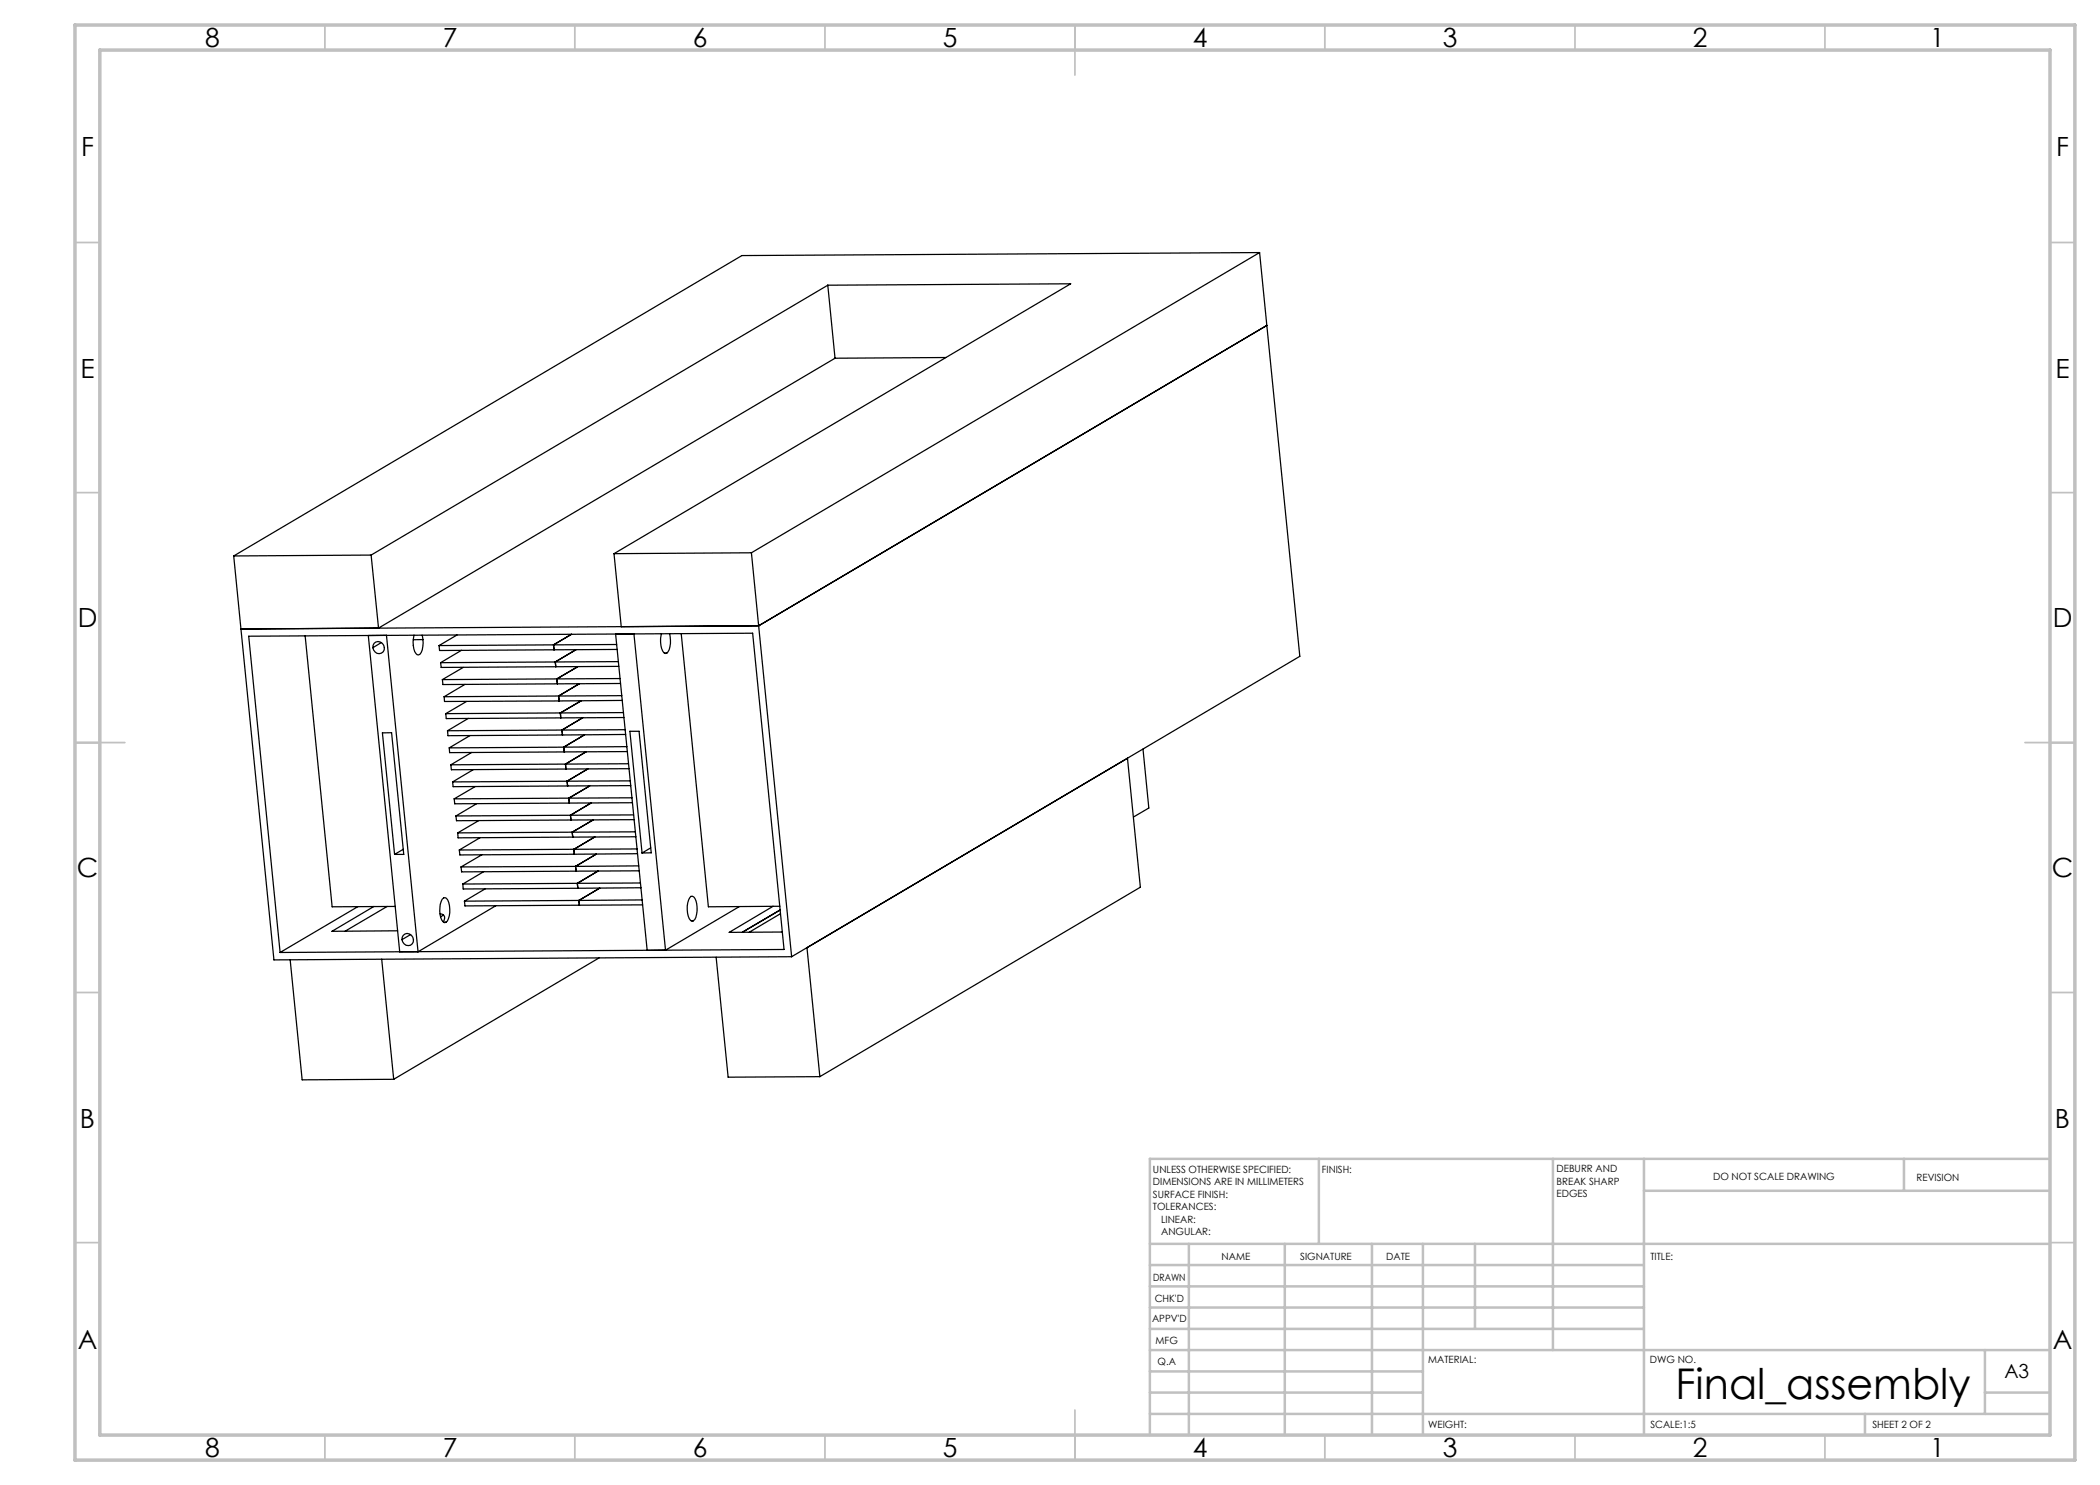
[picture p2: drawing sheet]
<svg xmlns="http://www.w3.org/2000/svg" width="420mm" height="297mm" viewBox="0 0 420 297" stroke-linecap="round" stroke-linejoin="round" font-family="sans-serif">
<g fill="none" stroke="#c0c0c0" stroke-width=".35">
<path d="M65 5v5M115 5v5M165 5v5M215 5v10M265 5v5M315 5v5M365 5v5M15 48.5h5M410 48.5h5M15 98.5h5M410 98.5h5M15 148.5h10"/>
<path d="M405 148.5h10M15 198.5h5M410 198.5h5M15 248.5h5M410 248.5h5M65 287v5M115 287v5M165 287v5M215 282v10M265 287v5M315 287v5M365 287v5"/>
</g>
<g fill="none" stroke="#c0c0c0" stroke-width=".5">
<path d="M263.8 231.8v17M310.6 231.8v38.2M328.8 231.8v55.2M328.8 238.2h81.2M380.8 231.8v6.4M410 231.8h-180v55.2M230 248.8h180M230 257.3h98.8M230 253h98.8M237.8 248.8v38.2M257 248.8v38.2M274.4 248.8v38.2"/>
<path d="M284.6 248.8v38.2M295 248.8v17M230 265.8h98.8M230 261.5h98.8M230 278.5h54.6M230 274.3h54.6M230 270h180M397 278.5h13M397 270v12.8M230 282.8h180M373 282.8v4.2"/>
</g>
<path d="M15 5h400v287h-400zM20 10h390v277h-390z" fill="none" stroke="#c0c0c0" stroke-width=".7"/>
<g fill="none" stroke="#000" stroke-width=".25">
<path d="M165.6 57l48.5-.2-91.3 53.9M165.6 57l-91.4 54M165.6 57l1.4 14.6M251.9 50.5l-103.5 .6-101.7 60.1M251.9 50.5l-101.6 60.1M251.9 50.5l1.5 14.6M167 71.6l-91.3 54-1.5-14.6M189.2 71.5l-22.2 .1M253.4 65.1l6.6 66.2-101.7 60M253.4 65.1l-101.7 60.1M46.7 111.2l8.1 80.8 103.5-.7M74.2 111l-27.5 .2"/>
<path d="M122.8 110.7l1.4 14.6 27.5-.1M150.3 110.6l8 80.7M150.3 110.6l-27.5 .1M49.7 127.2l100.8-.6 6.3 63.3-100.8 .6zM61 127.2l5.4 54.2 12.7-.1M73.7 127.1h3.6l6.3 63.3h-3.7zM74.8 128.7a1.21 1.21 0 0 1 1.9 .3 1.21 1.21 0 0 1-.9 1.7 1.32 1.32 0 0 1-1-2zM76.3 128.5l-1.7 1M82.8 127a4.9 4.9 0 0 0 .4 3.7l.2 .2 .3 .1a3 3 0 0 0 .9-3.1M84.4 127l.2 .9M84.6 127.9h-1.9M87.8 129.1l.1 1 35.5-.2"/>
<path d="M88.1 132.5l.1 1 35.6-.2M88.5 135.9l.1 1 35.5-.2M88.8 139.3l.1 1 22.9-.1M91.4 127l-3.6 2.1M92.3 130.1l-4.2 2.4M92.6 133.5l-4.1 2.4M93 136.9l-4.2 2.4M114.3 126.9l-3.6 2.1 .1 1M115.2 129.9l-4.1 2.5 .1 .9M115.5 133.3l-4.1 2.5 .1 1M115.9 136.7l-4.2 2.5 .1 1M123.1 126.8h3.7l6.3 63.2-3.7 .1z"/>
<path d="M123.3 128.9l-35.5 .2M123.7 132.3l-35.6 .2M124 135.7l-35.5 .2M124.4 139.1l-35.6 .2M132.3 126.7l-.1 .3a4.5 4.5 0 0 0 .6 3.6l.3 .1 .2-.1M132.9 130.6h.4M133.9 126.7l.1 .6a4 4 0 0 1-.7 3.3M136.2 126.7l5.5 54.7 14.3-.1M151.7 125.2l-103.5 .6M76.5 146.6l1.8-.1 2.5 24.4h-1.9zM89.1 142.7l.2 1 35.5-.2M89.5 146.2l.1 .9 22.9-.1"/>
<path d="M89.9 149.6v.9l35.6-.2M90.2 153l.1 .9 35.5-.2M90.5 156.4l.1 .9 35.6-.2M90.8 159.8l.1 1 35.6-.3M93.3 140.3l-4.2 2.4M93.7 143.7l-4.2 2.5M94 147.1l-4.1 2.5M94.3 150.5l-4.1 2.5M94.7 153.9l-4.2 2.5M95 157.3l-4.2 2.5M112.7 149.4l-22.8 .2M112.7 149.4l.2 1"/>
<path d="M113.4 156.2l.1 1M113.4 156.2l-22.9 .2M116.2 140.2l-4.1 2.4v1M116.6 143.5l-4.2 2.5 .1 1M116.9 147l-4.2 2.4M117.2 150.4l-4.1 2.4 .1 1M117.6 153.8l-4.2 2.4M117.9 157.2l-4.1 2.4 .1 1M124.5 140.1l-12.7 .1M124.7 142.5l-35.6 .2M125 145.9l-35.5 .3M125.1 146.9l-12.6 .1"/>
<path d="M125.4 149.3l-12.7 .1M125.7 152.7l-35.5 .3M126 146.3h1.8l2.4 24.3h-1.8zM126 156.2h-12.6M126.4 159.6l-35.6 .2M228.6 149.8l1.2 11.8-3.1 1.8M80.6 169.9l-1.7 1M88.4 179.8l.6-.3a2.97 2.97 0 0 1 1 3 2.78 2.78 0 0 1-.8 2h-.3a2.97 2.97 0 0 1-.9-3l.1-.6zM91.2 163.2l.1 .9 35.5-.2M91.5 166.6l.1 1 35.6-.2M91.9 170l.1 1 22.9-.2M92.2 173.4l.1 1 35.5-.2"/>
<path d="M92.6 176.8v1l23-.1M95.4 160.7l-4.2 2.5M95.7 164.1l-4.2 2.5M96 167.5l-4.1 2.5M96.4 171l-4.2 2.4M96.7 174.3l-4.1 2.5M97 177.8l-4.1 2.4M114.4 166.4l-22.9 .2M114.4 166.4l.1 1M115.1 173.3l-22.9 .1M115.1 173.3l.1 .9M118.3 160.6l-4.2 2.5 .1 .9"/>
<path d="M118.6 164l-4.2 2.4M119 167.4l-4.2 2.5 .1 .9M119.3 170.8l-4.2 2.5M119.6 174.2l-4.1 2.5 .1 1M119.9 177.6l-4.1 2.5M126.7 163l-35.5 .2M127.1 166.4h-12.7M127.4 169.8l-35.5 .2M127.5 170.7l-12.6 .1M127.7 173.2l-12.6 .1M128.1 176.6l-35.5 .2M128.2 177.5l-12.6 .2"/>
<path d="M128.4 180l-12.6 .1M130.1 169.6l-1.7 1M138.2 179.3l.3-.1a2.95 2.95 0 0 1 .9 3 1.95 1.95 0 0 1-1 2 2.95 2.95 0 0 1-1-2.9 3 3 0 0 1 .8-2zM58 191.9l2.4 24.1 18.3-.1M71.6 181.3l-15.6 9.2M74.8 181.3l-8.4 5 13.1-.1M76.3 191.8l2.4 24.1M77.4 181.3l-8.4 4.9M80.6 187.1a1.2 1.2 0 0 1 1.9 .3 1.2 1.2 0 0 1-.8 1.7 1.3 1.3 0 0 1-1.1-2zM82.1 186.9l-1.7 1M88 182.8a.84 .84 0 0 1 .9 .8l-.2 .7M88.7 183l-.6 .4"/>
<path d="M88.8 184.5h.4M92.9 180.2l.1 1 35.5-.2M99.2 181.1l-15.6 9.3M115.8 180.1l.1 .9M115.8 180.1l-22.9 .1M119.8 191.6l-41.1 24.3M138.2 184.1h.5M143.2 191.4l2.4 24 18.4-.1M147.8 181.3l-14.7 8.7M154.6 181.3l-8.8 5.2 10.7-.1M156 182l-7.5 4.4M156.1 182.7l-6.2 3.7"/>
<path d="M161.4 189.5l64.1-37.8 2.6 25.7-64.1 37.9z"/>
</g>
<text font-size="8.5" x="335.1" y="279.7">Final_assembly</text>
<g font-size="5.3">
<text x="41" y="9.5">8</text>
<text x="88.5" y="9.5">7</text>
<text x="138.5" y="9.5">6</text>
<text x="188.5" y="9.5">5</text>
<text x="238.5" y="9.5">4</text>
<text x="288.5" y="9.5">3</text>
<text x="338.5" y="9.5">2</text>
<text x="386" y="9.5">1</text>
<text x="16.2" y="31.2">F</text>
<text x="411.2" y="31.2">F</text>
<text x="16.1" y="75.5">E</text>
<text x="411.1" y="75.5">E</text>
<text x="15.5" y="125.5">D</text>
<text x="410.5" y="125.5">D</text>
<text x="15.4" y="175.5">C</text>
<text x="410.4" y="175.5">C</text>
<text x="16" y="225.5">B</text>
<text x="411" y="225.5">B</text>
<text x="15.5" y="269.7">A</text>
<text x="410.5" y="269.7">A</text>
<text x="41" y="291.5">8</text>
<text x="88.5" y="291.5">7</text>
<text x="138.5" y="291.5">6</text>
<text x="188.5" y="291.5">5</text>
<text x="238.5" y="291.5">4</text>
<text x="288.5" y="291.5">3</text>
<text x="338.5" y="291.5">2</text>
<text x="386" y="291.5">1</text>
</g>
<text font-size="3.9" x="400.9" y="275.5">A3</text>
<g font-size="2">
<text x="230.6" y="234.6">UNLESS OTHERWISE SPECIFIED:</text>
<text x="230.6" y="237.1">DIMENSIONS ARE IN MILLIMETERS</text>
<text x="230.6" y="239.6">SURFACE FINISH:</text>
<text x="264.4" y="234.6">FINISH:</text>
<text x="311.3" y="234.5">DEBURR AND</text>
<text x="311.3" y="237">BREAK SHARP</text>
<text x="311.3" y="239.5">EDGES</text>
<text x="342.6" y="236">DO NOT SCALE DRAWING</text>
<text x="383.3" y="236.2">REVISION</text>
<text x="230.6" y="242.1">TOLERANCES:</text>
<text x="232.2" y="244.6">LINEAR:</text>
<text x="232.2" y="247.1">ANGULAR:</text>
<text x="244.3" y="252">NAME</text>
<text x="260" y="251.9">SIGNATURE</text>
<text x="277.2" y="251.9">DATE</text>
<text x="330.1" y="251.9">TITLE:</text>
<text x="230.6" y="256.1">DRAWN</text>
<text x="230.9" y="260.3">CHK'D</text>
<text x="230.4" y="264.4">APPV'D</text>
<text x="231.1" y="268.8">MFG</text>
<text x="231.5" y="273">Q.A</text>
<text x="285.6" y="272.5">MATERIAL:</text>
<text x="330" y="272.5">DWG NO.</text>
<text x="285.6" y="285.5">WEIGHT:</text>
<text x="330.1" y="285.6">SCALE:1:5</text>
<text x="374.5" y="285.6">SHEET 2 OF 2</text>
</g>
</svg>
